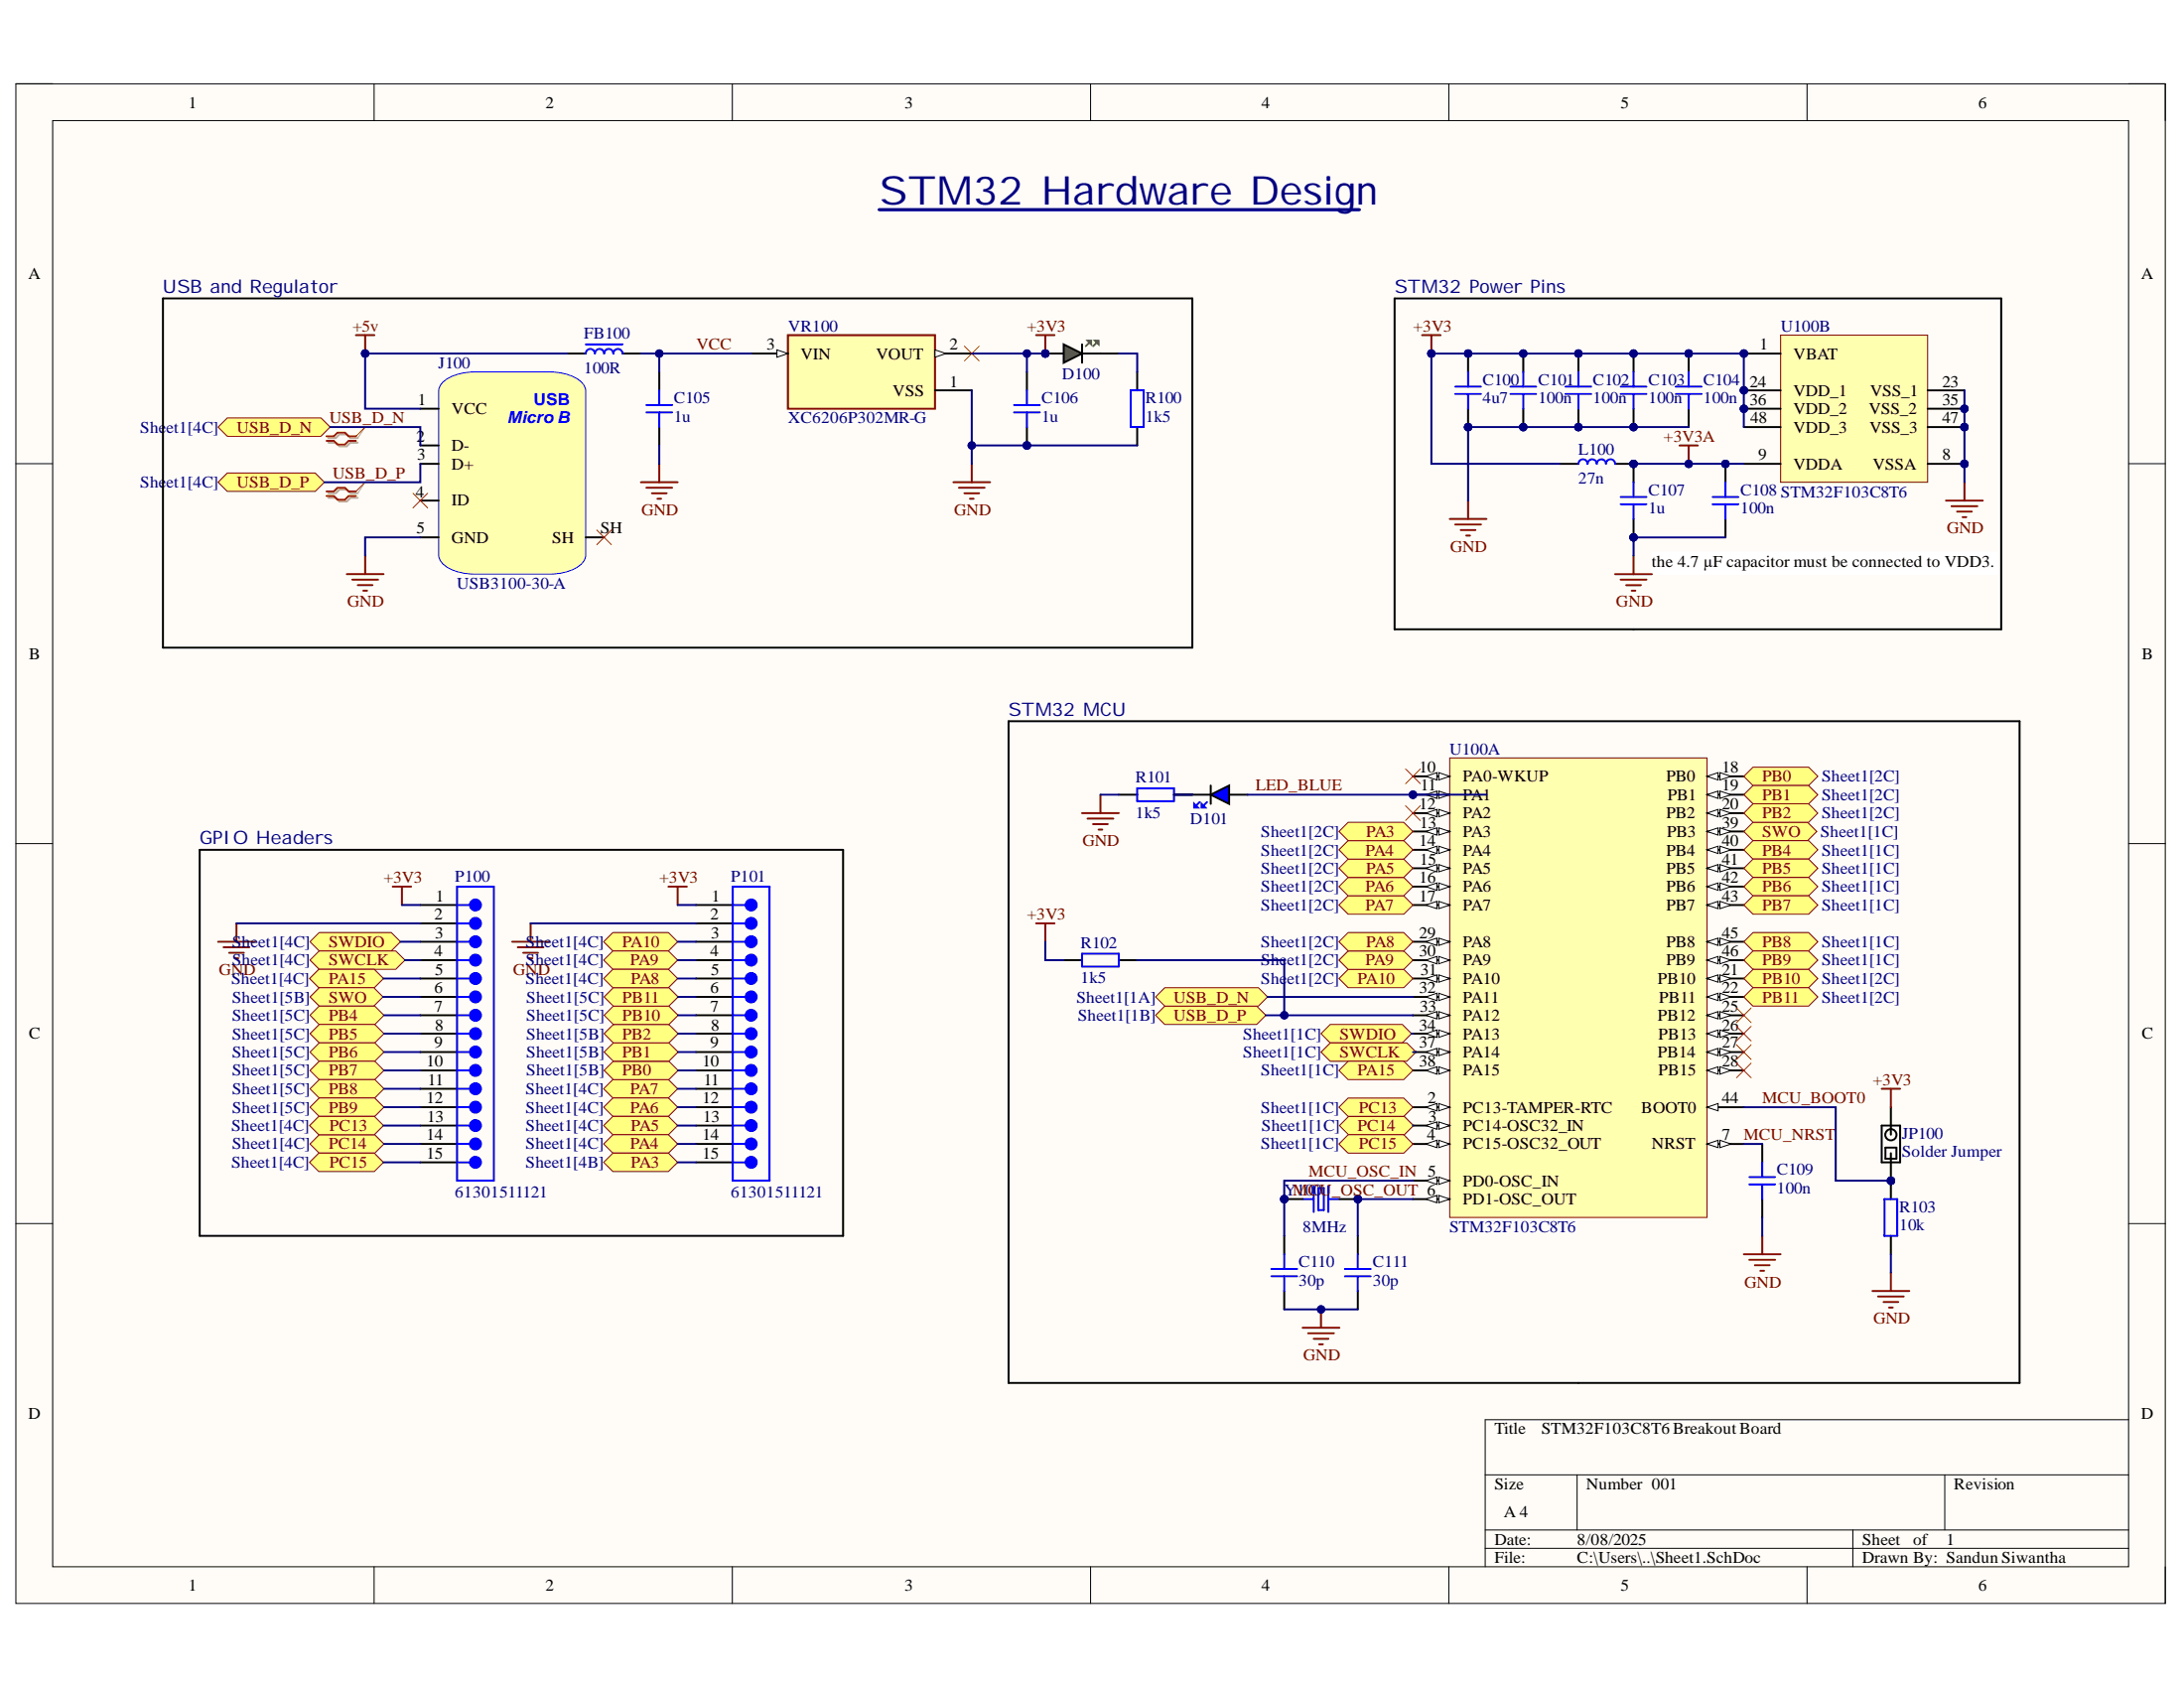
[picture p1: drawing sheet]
# Altium project 001_STM32F1_BreakoutBoard.PrjPcb
1 sheet, 27 parts. Net scope: flat (ports and power ports of the same name join across sheets).
Board file: PCB1.PcbDoc

## Sheet Sheet1.SchDoc
size 297 x 209 mm; SheetNumber: 1; SheetTotal: 1

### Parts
C100  4u7  [CAP_0603]
C101  100n  [CAP_0603]
C102  100n  [CAP_0603]
C103  100n  [CAP_0603]
C104  100n  [CAP_0603]
C105  1u  [CAP_0805]
C106  1u  [CAP_0805]
C107  1u  [CAP_0603]
C108  100n  [CAP_0603]
C109  100n  [CAP_0603]
C110  30p  [CAP_0603]
C111  30p  [CAP_0603]
D100  GREEN  [LED_0805_GREEN]  (value not drawn)
D101  BLUE  [LED_0603_BLUE]  (value not drawn)
FB100  100R  [FB_0805]
J100  USB3100-30-A  [USB3100-30-A]
JP100  Solder Jumper  [SolderJumper_Single]
L100  27n  [IND_0603]
P100  61301511121  [61301511121]
P101  61301511121  [61301511121]
R100  1k5  [RES_0805]
R101  1k5  [RES_0603]
R102  1k5  [RES_0603]
R103  10k  [RES_0603]
U100  STM32F103C8T6  [STM-LQFP48_L]  (parts A,B of 2)
VR100  XC6206P302MR-G  [SOT95P280X130-3N]
Y100  8MHz  [XTAL_ECS-.327-9-34B-TR]

### Blocks framed on the sheet
USB and Regulator: C105 C106 D100 FB100 J100 R100 VR100
STM32 Power Pins: C100-C104 C107 C108 L100 U100
STM32 MCU: C109-C111 D101 JP100 R101-R103 U100 Y100
GPIO Headers: P100 P101

### Ports
PA3 (bidir, see Sheet1[2C]), PA3 (bidir, see Sheet1[4B]), PA4 (bidir, see Sheet1[2C]), PA4 (bidir, see Sheet1[4C]), PA5 (bidir, see Sheet1[2C]), PA5 (bidir, see Sheet1[4C]), PA6 (bidir, see Sheet1[2C]), PA6 (bidir, see Sheet1[4C]), PA7 (bidir, see Sheet1[2C]), PA7 (bidir, see Sheet1[4C]), PA8 (bidir, see Sheet1[2C]), PA8 (bidir, see Sheet1[4C]), PA9 (bidir, see Sheet1[2C]), PA9 (bidir, see Sheet1[4C]), PA10 (bidir, see Sheet1[2C]), PA10 (bidir, see Sheet1[4C]), PA15 (bidir, see Sheet1[1C]), PA15 (bidir, see Sheet1[4C]), PB0 (bidir, see Sheet1[2C]), PB0 (bidir, see Sheet1[5B]), PB1 (bidir, see Sheet1[2C]), PB1 (bidir, see Sheet1[5B]), PB2 (bidir, see Sheet1[2C]), PB2 (bidir, see Sheet1[5B]), PB4 (bidir, see Sheet1[1C]), PB4 (bidir, see Sheet1[5C]), PB5 (bidir, see Sheet1[1C]), PB5 (bidir, see Sheet1[5C]), PB6 (bidir, see Sheet1[1C]), PB6 (bidir, see Sheet1[5C]), PB7 (bidir, see Sheet1[1C]), PB7 (bidir, see Sheet1[5C]), PB8 (bidir, see Sheet1[1C]), PB8 (bidir, see Sheet1[5C]), PB9 (bidir, see Sheet1[1C]), PB9 (bidir, see Sheet1[5C]), PB10 (bidir, see Sheet1[2C]), PB10 (bidir, see Sheet1[5C]), PB11 (bidir, see Sheet1[2C]), PB11 (bidir, see Sheet1[5C]), PC13 (bidir, see Sheet1[1C]), PC13 (bidir, see Sheet1[4C]), PC14 (bidir, see Sheet1[1C]), PC14 (bidir, see Sheet1[4C]), PC15 (bidir, see Sheet1[1C]), PC15 (bidir, see Sheet1[4C]), SWCLK (bidir, see Sheet1[1C]), SWCLK (bidir, see Sheet1[4C]), SWDIO (bidir, see Sheet1[1C]), SWDIO (bidir, see Sheet1[4C]), SWO (bidir, see Sheet1[1C]), SWO (bidir, see Sheet1[5B]), USB_D_N (bidir, see Sheet1[1A]), USB_D_N (bidir, see Sheet1[4C]), USB_D_P (bidir, see Sheet1[1B]), USB_D_P (bidir, see Sheet1[4C])

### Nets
+3V3: C100.2 C101.2 C102.2 C103.2 C104.2 C106.2 D100.A JP100.2 L100.1 P100.1 P101.1 R102.2 U100.1(VBAT) U100.24(VDD_1) U100.36(VDD_2) U100.48(VDD_3) VR100.2(VOUT)
+3V3A: C107.2 C108.2 L100.2 U100.9(VDDA)
+5v: FB100.1 J100.1(VCC)
GND: C100.1 C101.1 C102.1 C103.1 C104.1 C105.1 C106.1 C107.1 C108.1 C109.1 C110.1 C111.1 J100.5(GND) P100.2 P101.2 R100.2 R101.1 R103.1 U100.8(VSSA) U100.23(VSS_1) U100.35(VSS_2) U100.47(VSS_3) VR100.1(VSS)
LED_BLUE: D101.A U100.11(PA1)
MCU_BOOT0: JP100.1 R103.2 U100.44(BOOT0)
MCU_NRST: C109.2 U100.7(NRST)
MCU_OSC_IN: C110.2 U100.5(PD0-OSC_IN) Y100.1
MCU_OSC_OUT: C111.2 U100.6(PD1-OSC_OUT) Y100.2
USB_D_N: J100.2(D-) U100.32(PA11) ; port USB_D_N
USB_D_P: J100.3(D+) R102.1 U100.33(PA12) ; port USB_D_P
VCC: C105.2 FB100.2 VR100.3(VIN)
NetD100_K: D100.K R100.1
NetD101_K: D101.K R101.2
NetP100_3: P100.3 U100.34(PA13) ; port SWDIO
NetP100_4: P100.4 U100.37(PA14) ; port SWCLK
NetP100_5: P100.5 U100.38(PA15) ; port PA15
NetP100_6: P100.6 U100.39(PB3) ; port SWO
NetP100_7: P100.7 U100.40(PB4) ; port PB4
NetP100_8: P100.8 U100.41(PB5) ; port PB5
NetP100_9: P100.9 U100.42(PB6) ; port PB6
NetP100_10: P100.10 U100.43(PB7) ; port PB7
NetP100_11: P100.11 U100.45(PB8) ; port PB8
NetP100_12: P100.12 U100.46(PB9) ; port PB9
NetP100_13: P100.13 U100.2(PC13-TAMPER-RTC) ; port PC13
NetP100_14: P100.14 U100.3(PC14-OSC32_IN) ; port PC14
NetP100_15: P100.15 U100.4(PC15-OSC32_OUT) ; port PC15
NetP101_3: P101.3 U100.31(PA10) ; port PA10
NetP101_4: P101.4 U100.30(PA9) ; port PA9
NetP101_5: P101.5 U100.29(PA8) ; port PA8
NetP101_6: P101.6 U100.22(PB11) ; port PB11
NetP101_7: P101.7 U100.21(PB10) ; port PB10
NetP101_8: P101.8 U100.20(PB2) ; port PB2
NetP101_9: P101.9 U100.19(PB1) ; port PB1
NetP101_10: P101.10 U100.18(PB0) ; port PB0
NetP101_11: P101.11 U100.17(PA7) ; port PA7
NetP101_12: P101.12 U100.16(PA6) ; port PA6
NetP101_13: P101.13 U100.15(PA5) ; port PA5
NetP101_14: P101.14 U100.14(PA4) ; port PA4
NetP101_15: P101.15 U100.13(PA3) ; port PA3

Not connected (* = marked no-connect by the designer): J100 4(ID)* SH*; U100 10(PA0-WKUP)* 12(PA2)* 25(PB12)* 26(PB13)* 27(PB14)* 28(PB15)*

### Layout directives
differential pair: USB_D_N, USB_D_P

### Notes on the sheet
- STM32 Hardware Design
- the 4.7 µF capacitor must be connected to VDD3.
- STM32F103C8T6 Breakout Board <https://github.com/Sandun-S/STM32F1_BreakoutBoard>
- 4
- 001
- 1
- Sandun Siwantha
